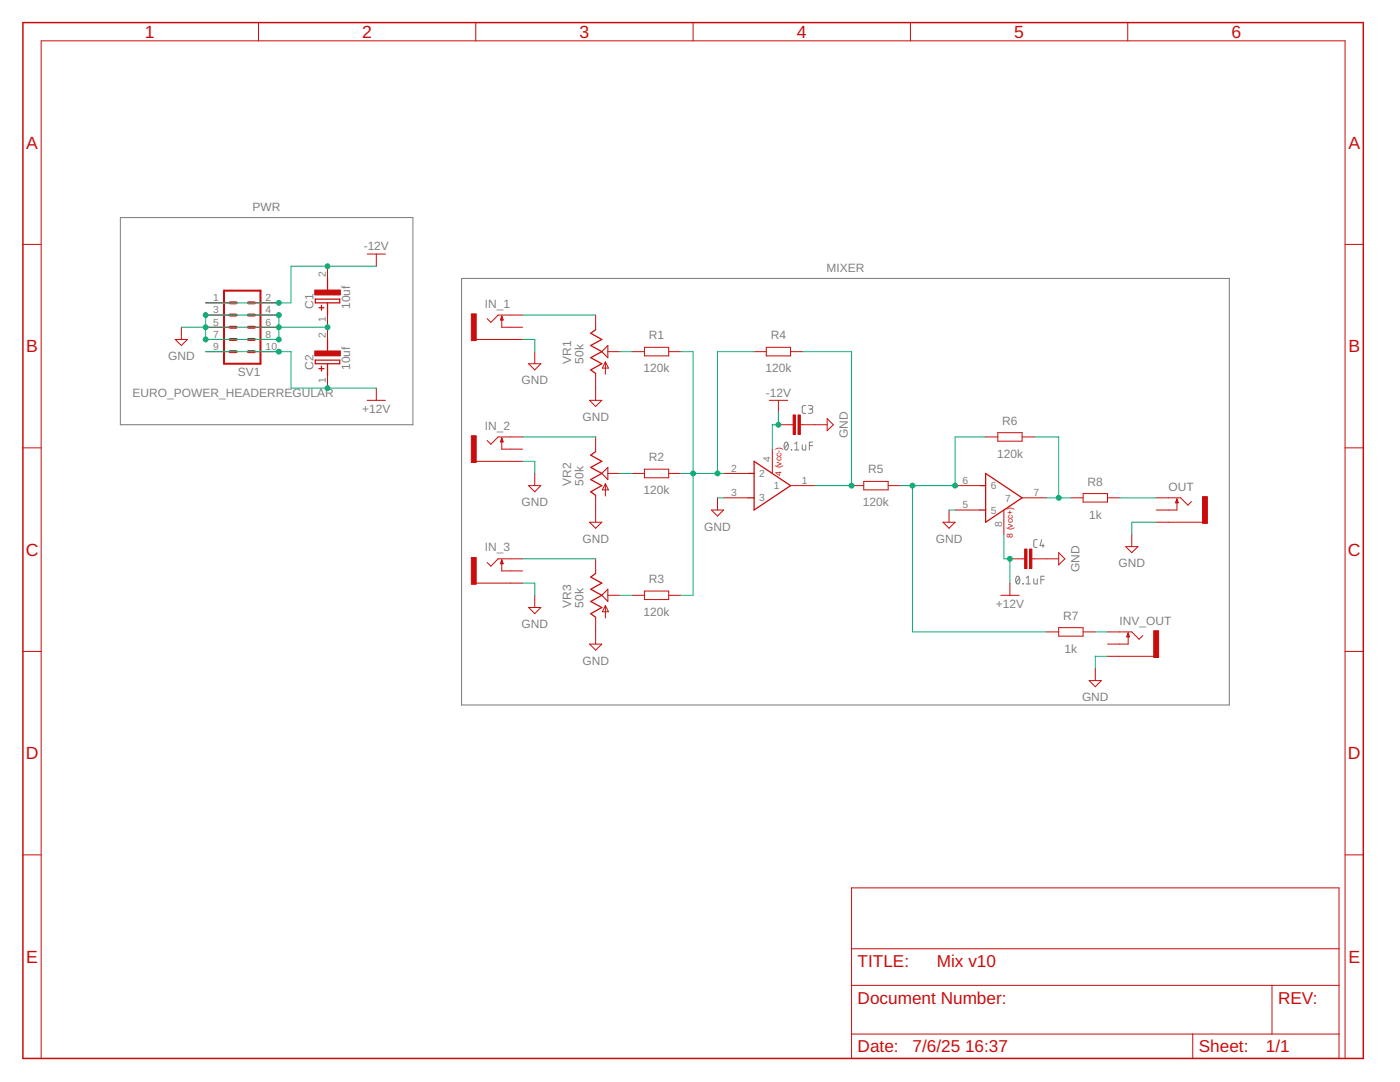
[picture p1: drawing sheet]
<svg xmlns="http://www.w3.org/2000/svg" width="279mm" height="216mm" viewBox="0 0 279 216" stroke-linecap="round" stroke-linejoin="round" font-family="sans-serif">
<path d="M24 43.4h58.4v41.4h-58.4zM92.1 55.6h153.2v85.1h-153.2z" fill="none" stroke="#808080" stroke-width=".21"/>
<g fill="none" stroke="#808080" stroke-width=".2">
<path d="M156.7 88.3l.2-.1a.94 .94 0 0 1 0 1.6 .97 .97 0 0 1-.2-1.5zM157.2 88.6l-.6 .8M157.9 89.7l.1 .1zM158.6 89.8h.8M158.6 88.6l.4-.4v1.6M160.1 88.8v.8l.3 .2h.4v-1M160.8 80.9l-.6 .1-.1 .3v1l.2 .2h.5M161.4 80.9l.6 .1 .2 .2-.2 .4h-.5M161.5 88.9h.7M161.8 81.6a.43 .43 0 0 1 .4 .5 .43 .43 0 0 1-.4 .4h-.4M162.2 88.2h-.7v1.6M202.9 115.1l.2-.1a.92 .92 0 0 1 0 1.5 .96 .96 0 0 1-.2-1.4z"/>
<path d="M203.5 115.3l-.7 .9M204.1 116.4l.1 .1zM204.8 116.5h.8M204.8 115.3l.4-.3v1.5M206.3 115.5v.9l.3 .1h.4v-1M207 107.7h-.5l-.2 .3v1l.2 .2h.5M207.7 115.7h.7M207.9 107.7l-.3 1.2h.8M208.2 108.5v.7M208.4 115h-.7v1.5"/>
</g>
<path d="M4.6 4.5h267.5v206.7h-267.5z" fill="none" stroke="#c90d0c" stroke-width=".3"/>
<g fill="none" stroke="#c90d0c" stroke-width=".2">
<path d="M51.6 4.5v3.6M95 4.5v3.6M138.3 4.5v3.6M181.7 4.5v3.6M225.1 4.5v3.6M4.6 48.8h3.6M65.4 53.1v2.5M73.3 50.7h3.6M75.1 50.7v2.4M268.4 48.8h3.7M35 67.7h2.4l-1.2 1.2zM36.2 65.3v2.4"/>
<path d="M41 62.9h4.9M41 65.3h4.9M41 67.7h4.9M41 70.2h4.9M41 60.4h4.9M50.8 62.9h4.8M50.8 65.3h4.8M50.8 67.7h4.8M50.8 70.2h4.8M50.8 60.4h4.8M65.4 62.9v4.8M65.4 75v2.4"/>
<path d="M73.3 79.9h3.6M75.1 77.4v2.5M95 67.7h9.3M100.1 63.1v2.2h4.2M104.3 62.9h-4.9l-1.4 1.4-.8-.7M105.5 72.6h2.4l-1.2 1.2zM106.7 70.2v2.4M117.7 79.9h2.4l-1.2 1.2zM118.9 62.9v2.9M118.9 74.5v5.4M120.8 72.2v2.5M120.8 72.2l.6 1.2h-1.2z"/>
<path d="M121.3 70.2h2.4M126.2 70.2h2.4M128.6 69.3h4.9v1.7h-4.9zM133.5 70.2h2.4M150.5 70.2h2.4M152.9 69.3h4.9v1.7h-4.9zM153.5 79.9h3.7M155.3 79.9v2.4M157.8 70.2h2.4M4.6 89.4h3.6M95 92.1h9.3M100.1 87.4v2.2h4.2"/>
<path d="M104.3 87.2h-4.9l-1.4 1.4-.8-.7M105.5 96.9h2.4l-1.2 1.2zM106.7 94.5v2.4M118.9 87.2v2.9M118.9 98.8v5.4M120.8 96.5v2.5M120.8 96.5l.6 1.2h-1.2zM121.3 94.5h2.4M126.2 94.5h2.4M128.6 93.6h4.9v1.7h-4.9zM133.5 94.5h2.4M143.2 99.3v2.5"/>
<path d="M144.4 99.3h4.9M144.4 94.5h4.9M154.1 89.6v4.9M155.3 84.8h3M157.8 96.9h4.8M159.7 84.8h5.4M165.1 83.5l1.2 1.3-1.2 1.2zM169.9 96.9h2.5M172.4 96.1h4.8v1.6h-4.8zM177.2 96.9h2.5M190.6 96.9h4.9M196.7 87.2h2.4"/>
<path d="M199.1 86.3h4.9v1.7h-4.9zM204 87.2h2.4M204 99.3h4.9M213.7 99.3h2.5M216.2 98.5h4.8v1.7h-4.8zM221 99.3h2.5M230.7 99.3h4.9l1.5 1.5 .7-.7M234.9 99.6v2.2h-4.2M268.4 89.4h3.7M95 116.4h9.3M100.1 111.7v2.2h4.2M104.3 111.5h-4.9l-1.4 1.5-.8-.8"/>
<path d="M106.7 118.8v2.4M117.7 104.2h2.4l-1.2 1.2zM118.9 111.5v2.9M121.3 118.8h2.4M126.2 118.8h2.4M128.6 117.9h4.9v1.7h-4.9zM133.5 118.8h2.4M142 101.8h2.4l-1.2 1.2zM188.2 104.2h2.4l-1.2 1.2zM189.4 101.8v2.4M190.6 101.8h4.9M199.7 118.8h3.7"/>
<path d="M200.3 101.8v4.8M201.5 111.5h3M201.5 116.4v2.4M205.9 111.5h5.4M211.3 110.3l1.2 1.2-1.2 1.2zM224.7 109.1h2.4l-1.2 1.2zM225.9 106.6v2.5M230.7 104.2h9.3M4.6 130h3.6M105.5 121.2h2.4l-1.2 1.2zM117.7 128.5h2.4l-1.2 1.2zM118.9 123.2v5.3"/>
<path d="M120.8 120.9v2.4M120.8 120.9l.6 1.2h-1.2zM208.9 126.1h2.4M211.3 125.2h4.9v1.7h-4.9zM216.2 126.1h2.4M217.4 135.8h2.4l-1.2 1.2zM218.6 133.4v2.4M221 126.1h4.9l1.4 1.5 .8-.8M221 131h9.3M225.1 126.3v2.2h-4.1M268.4 130h3.7M4.6 170.6h3.6"/>
<path d="M169.9 177.2h97.3v34h-97.3zM268.4 170.6h3.7M169.9 196.6h97.3M169.9 189.3h97.3M253.9 196.6v9.7M8.2 211.2v-203.1h260.2v203.1M169.9 206.3h97.3M238 206.3v4.9"/>
</g>
<g fill="none" stroke="#c90d0c" stroke-width=".25">
<path d="M62.9 59.7h4.9v.7h-4.9zM65.4 55.6v2.4M62.9 71.9h4.9v.7h-4.9zM63.7 61.4h.9M63.7 73.6h.9M64.2 60.9v1M64.2 73.1v.9M65.4 60.4v2.5M65.4 67.7v2.5M65.4 72.6v2.4M100.1 63.1l.3 .7h-.5zM118.9 65.8l-1 .7 2.2 1.2-2.2 1.2 2.2 1.3-2.2 1.2 2.2 1.2-2.2 1.2 1 .7"/>
<path d="M100.1 87.4l.3 .8h-.5zM118.9 90.1l-1 .7 2.2 1.3-2.2 1.2 2.2 1.2-2.2 1.2 2.2 1.2-2.2 1.2 1 .7M149.3 99.3h1.2M149.4 94.5h1.1M150.5 92.1l7.3 4.8-7.3 4.9zM195.6 96.9h1.1M196.7 94.5l7.3 4.8-7.3 4.9zM234.9 99.6l.2 .7h-.5zM100.1 111.7l.3 .8h-.5zM118.9 114.4l-1 .7 2.2 1.3-2.2 1.2 2.2 1.2-2.2 1.2 2.2 1.2-2.2 1.2 1 .8M195.5 101.8h1.2M225.1 126.3l.3 .8h-.5z"/>
</g>
<g fill="#c90d0c" stroke="#c90d0c" stroke-width=".2">
<path d="M94.1 62.6h.9v5.4h-.9z"/>
<path d="M94.1 87h.9v5.3h-.9z"/>
<path d="M94.1 111.3h.9v5.3h-.9z"/>
<path d="M240 99.1h1v5.3h-1z"/>
<path d="M230.3 125.9h.9v5.3h-.9z"/>
<path d="M159.3 82.8h.4v3.9h-.4z"/>
<path d="M158.3 82.8h.4v3.9h-.4z"/>
<path d="M205.5 109.6h.4v3.9h-.4z"/>
<path d="M204.5 109.6h.5v3.9h-.5z"/>
</g>
<path d="M121.3 68.9v2.5l-1.2-1.2zM121.3 93.3v2.4l-1.2-1.2zM121.3 117.6v2.4l-1.2-1.2z" fill="none" stroke="#c90d0c" stroke-width=".21"/>
<path d="M44.7 58h7.3v14.6h-7.3z" fill="none" stroke="#c90d0c" stroke-width=".4"/>
<path d="M45.9 65.3h1.2M45.9 62.9h1.2M45.9 60.4h1.2M45.9 70.2h1.2M45.9 67.7h1.2M49.6 65.3h1.2M49.6 62.9h1.2M49.6 60.4h1.2M49.6 70.2h1.2M49.6 67.7h1.2" fill="none" stroke="#c90d0c" stroke-width=".59"/>
<g fill="#c90d0c" stroke="#c90d0c" stroke-width=".2">
<path d="M62.8 57.9h5.1v.9h-5.1z" fill-rule="evenodd"/>
<path d="M62.8 70h5.1v1h-5.1z" fill-rule="evenodd"/>
</g>
<g fill="none" stroke="#0dab76" stroke-width=".2">
<path d="M75.1 53.1h-17v7.3h-17.1M36.2 65.3h29.2M41 62.9h14.6v4.8h-14.6zM41 70.2h17.1v7.2h17M104.3 67.7h2.4v2.5M104.3 62.9h14.6M123.7 70.2h2.5M135.9 70.2h2.4v48.6h-2.4M150.5 70.2h-7.3v24.3M160.2 70.2h9.7v26.7h-7.3M104.3 92.1h2.4v2.4M104.3 87.2h14.6"/>
<path d="M123.7 94.5h2.5M135.9 94.5h8.5M143.2 99.3h1.2M155.3 82.3v2.5h-1.2v4.8M182.1 96.9v29.2h26.8M196.7 87.2h-6.1v9.7h-10.9M206.4 87.2h4.9v12.1M208.9 99.3h4.8M223.5 99.3h7.2M104.3 116.4h2.4v2.4M104.3 111.5h14.6M123.7 118.8h2.5"/>
<path d="M189.4 101.8h1.2M200.3 106.6v4.9h1.2v4.9M230.7 104.2h-4.8v2.4M218.6 126.1h2.4M221 131h-2.4v2.4"/>
</g>
<g fill="#0dab76" stroke="#0dab76" stroke-width=".2">
<circle cx="55.6" cy="62.9" r=".49"/>
<circle cx="41" cy="67.7" r=".49"/>
<circle cx="41" cy="65.3" r=".49"/>
<circle cx="55.6" cy="65.3" r=".49"/>
<circle cx="41" cy="62.9" r=".49"/>
<circle cx="55.6" cy="67.7" r=".49"/>
<circle cx="65.4" cy="65.3" r=".49"/>
<circle cx="201.5" cy="111.5" r=".49"/>
<circle cx="65.4" cy="77.4" r=".49"/>
<circle cx="55.6" cy="70.2" r=".49"/>
<circle cx="155.3" cy="84.8" r=".49"/>
<circle cx="65.4" cy="53.1" r=".49"/>
<circle cx="55.6" cy="60.4" r=".49"/>
<circle cx="169.9" cy="96.9" r=".49"/>
<circle cx="138.3" cy="94.5" r=".49"/>
<circle cx="143.2" cy="94.5" r=".49"/>
<circle cx="182.1" cy="96.9" r=".49"/>
<circle cx="190.6" cy="96.9" r=".49"/>
<circle cx="211.3" cy="99.3" r=".49"/>
</g>
<g font-size="3.5" fill="#c90d0c">
<text x="28.9" y="7.6">1</text>
<text x="72.3" y="7.6">2</text>
<text x="115.7" y="7.6">3</text>
<text x="159" y="7.6">4</text>
<text x="202.4" y="7.6">5</text>
<text x="245.8" y="7.6">6</text>
<text x="5.2" y="29.7">A</text>
<text x="269.1" y="29.7">A</text>
<text x="5.2" y="70.3">B</text>
<text x="269.1" y="70.3">B</text>
<text x="5.1" y="110.9">C</text>
<text x="269" y="110.9">C</text>
<text x="5.1" y="151.5">D</text>
<text x="269" y="151.5">D</text>
<text x="5.2" y="192.1">E</text>
<text x="269.1" y="192.1">E</text>
</g>
<g font-size="3.4" fill="#c90d0c">
<text x="171.2" y="193">TITLE:</text>
<text x="187" y="193">Mix v10</text>
<text x="171.2" y="200.3">Document Number:</text>
<text x="255.1" y="200.3">REV:</text>
<text x="171.2" y="210">Date:</text>
<text x="182.1" y="210">7/6/25</text>
<text x="192.6" y="210">16:37</text>
<text x="239.3" y="210">Sheet:</text>
<text x="252.6" y="210">1/1</text>
</g>
<g font-size="2.4" fill="#808080">
<text x="50.4" y="42.2">PWR</text>
<text x="72.6" y="50">-12V</text>
<text x="164.9" y="54.4">MIXER</text>
<text x="62.6" y="61.6" transform="rotate(-90 62.6 61.6)">C1</text>
<text x="69.9" y="61.6" transform="rotate(-90 69.9 61.6)">10uf</text>
<text x="96.8" y="61.4">IN_1</text>
<text x="33.5" y="71.9">GND</text>
<text x="129.5" y="67.7">R1</text>
<text x="153.8" y="67.7">R4</text>
<text x="47.5" y="75">SV1</text>
<text x="62.6" y="73.8" transform="rotate(-90 62.6 73.8)">C2</text>
<text x="69.9" y="73.8" transform="rotate(-90 69.9 73.8)">10uf</text>
<text x="104.1" y="76.7">GND</text>
<text x="114" y="72.6" transform="rotate(-90 114 72.6)">VR1</text>
<text x="116.4" y="72.6" transform="rotate(-90 116.4 72.6)">50k</text>
<text x="128.5" y="74.3">120k</text>
<text x="152.8" y="74.3">120k</text>
<text x="26.5" y="79.1">EURO_POWER_HEADERREGULAR</text>
<text x="72.3" y="82.3">+12V</text>
<text x="152.8" y="79.1">-12V</text>
<text x="96.8" y="85.7">IN_2</text>
<text x="116.2" y="84">GND</text>
<text x="169.2" y="87.4" transform="rotate(-90 169.2 87.4)">GND</text>
<text x="200" y="84.7">R6</text>
<text x="129.5" y="92">R2</text>
<text x="173.3" y="94.5">R5</text>
<text x="199" y="91.3">120k</text>
<text x="104.1" y="101">GND</text>
<text x="114" y="96.9" transform="rotate(-90 114 96.9)">VR2</text>
<text x="116.4" y="96.9" transform="rotate(-90 116.4 96.9)">50k</text>
<text x="128.5" y="98.6">120k</text>
<text x="172.2" y="101">120k</text>
<text x="217.1" y="96.9">R8</text>
<text x="233.2" y="97.9">OUT</text>
<text x="140.5" y="105.9">GND</text>
<text x="217.3" y="103.5">1k</text>
<text x="96.8" y="110">IN_3</text>
<text x="116.2" y="108.3">GND</text>
<text x="186.8" y="108.3">GND</text>
<text x="223.2" y="113.2">GND</text>
<text x="129.5" y="116.4">R3</text>
<text x="215.4" y="114.1" transform="rotate(-90 215.4 114.1)">GND</text>
<text x="104.1" y="125.3">GND</text>
<text x="114" y="121.2" transform="rotate(-90 114 121.2)">VR3</text>
<text x="116.4" y="121.2" transform="rotate(-90 116.4 121.2)">50k</text>
<text x="128.5" y="122.9">120k</text>
<text x="198.7" y="121.2">+12V</text>
<text x="212.2" y="123.7">R7</text>
<text x="223.4" y="124.6">INV_OUT</text>
<text x="212.5" y="130.2">1k</text>
<text x="116.2" y="132.6">GND</text>
<text x="215.9" y="139.9">GND</text>
</g>
<g font-size="2.1" fill="#808080">
<text x="65" y="55.2" transform="rotate(-90 65 55.2)">2</text>
<text x="42.5" y="60.1">1</text>
<text x="42.5" y="62.5">3</text>
<text x="42.5" y="65">5</text>
<text x="53" y="60.1">2</text>
<text x="53" y="62.5">4</text>
<text x="53" y="65">6</text>
<text x="65" y="64.3" transform="rotate(-90 65 64.3)">1</text>
<text x="42.5" y="67.4">7</text>
<text x="42.5" y="69.8">9</text>
<text x="53" y="67.4">8</text>
<text x="53" y="69.8">10</text>
<text x="65" y="67.4" transform="rotate(-90 65 67.4)">2</text>
<text x="65" y="76.5" transform="rotate(-90 65 76.5)">1</text>
<text x="145.9" y="94.1">2</text>
<text x="151.5" y="95.2">2</text>
<text x="153.8" y="92.2" transform="rotate(-90 153.8 92.2)">4</text>
<text x="145.9" y="99">3</text>
<text x="151.5" y="100.1">3</text>
<text x="154.4" y="97.6">1</text>
<text x="160" y="96.6">1</text>
<text x="192.1" y="96.6">6</text>
<text x="192.1" y="101.4">5</text>
<text x="197.7" y="97.6">6</text>
<text x="200.6" y="100.1">7</text>
<text x="206.2" y="99">7</text>
<text x="197.7" y="102.5">5</text>
<text x="200" y="105.2" transform="rotate(-90 200 105.2)">8</text>
</g>
<g font-size="1.7" fill="#c90d0c">
<text x="155.9" y="94.9" transform="rotate(-90 155.9 94.9)">4 (vcc-)</text>
<text x="202.2" y="107.3" transform="rotate(-90 202.2 107.3)">8 (vcc+)</text>
</g>
</svg>
